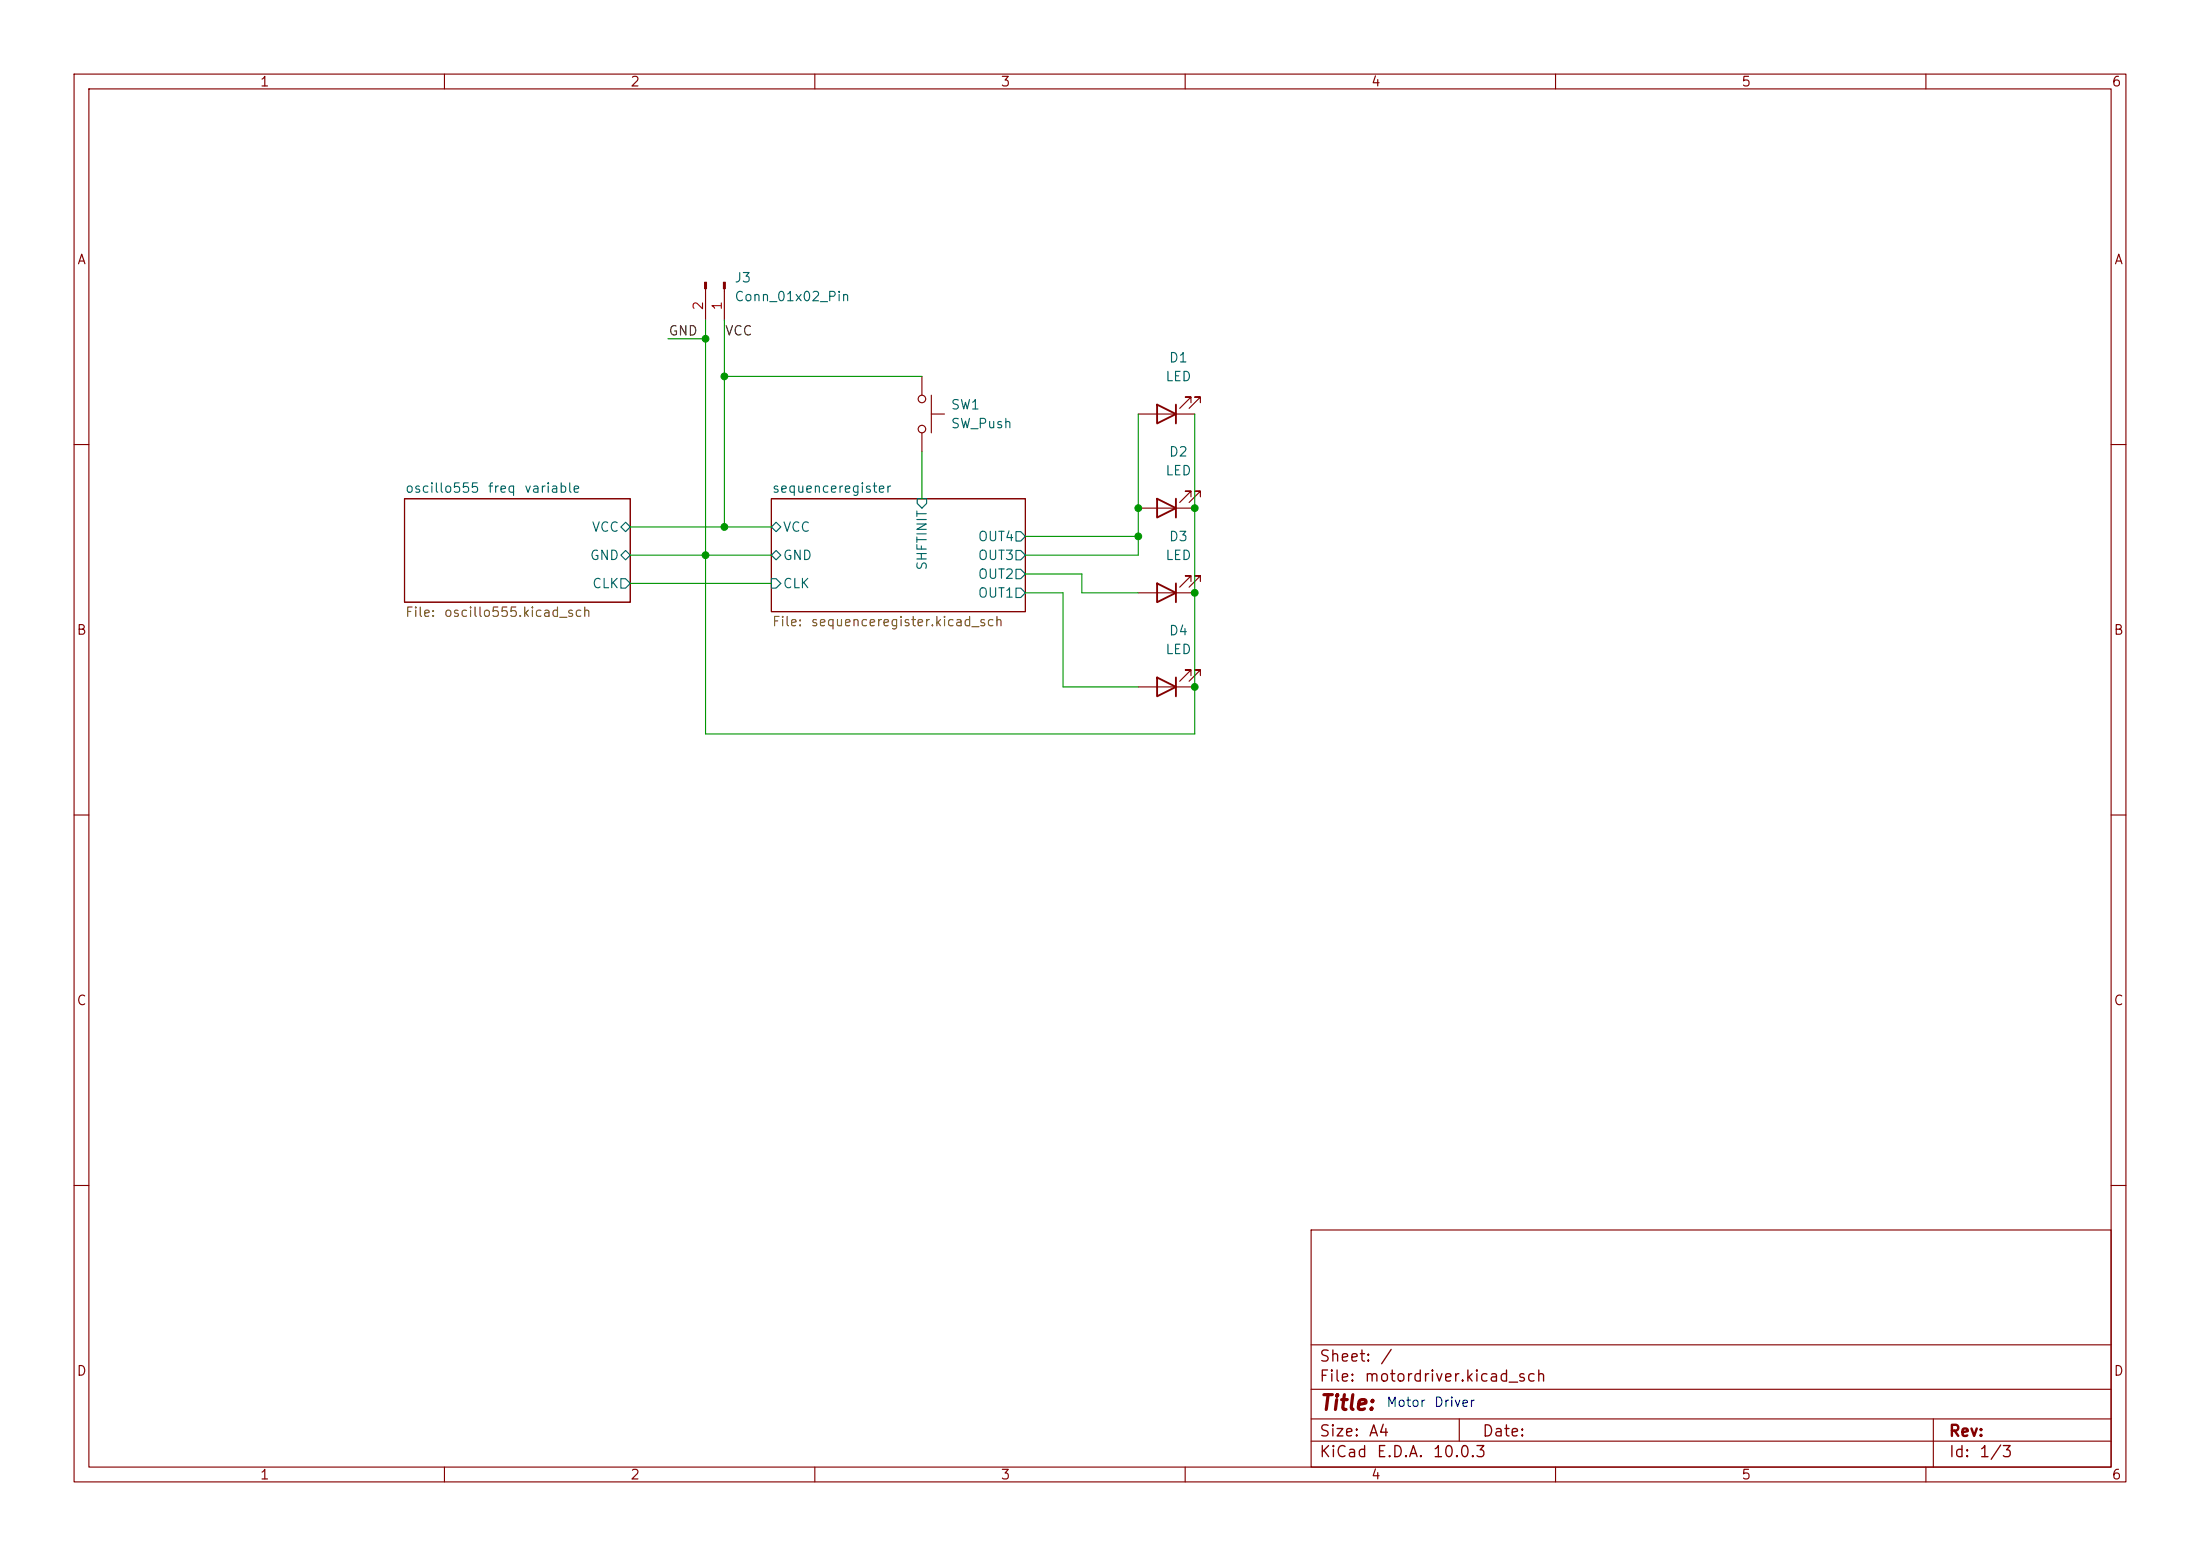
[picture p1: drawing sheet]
(kicad_sch
 (version 20260306)
 (generator "eeschema")
 (generator_version "10.0")
 (paper "A4")
 (lib_symbols
  (symbol "Connector:Conn_01x02_Pin"
   (pin_names
    (offset 1.016) (hide yes)) (exclude_from_sim no) (in_bom yes) (on_board yes)
   (in_pos_files yes)
   (duplicate_pin_numbers_are_jumpers no)
   (property "Reference" "J" (at 0 2.54 0) (show_name no) (do_not_autoplace no) (effects (font (size 1.27 1.27))))
   (property "Value" "Conn_01x02_Pin" (at 0 -5.08 0) (show_name no) (do_not_autoplace no) (effects (font (size 1.27 1.27))))
   (property "Footprint" "" (at 0 0 0) (show_name no) (do_not_autoplace no) (hide yes) (effects (font (size 1.27 1.27))))
   (property "Datasheet" "" (at 0 0 0) (show_name no) (do_not_autoplace no) (hide yes) (effects (font (size 1.27 1.27))))
   (property "Description" "Generic connector, single row, 01x02, script generated" (at 0 0 0) (show_name no) (do_not_autoplace no) (hide yes) (effects (font (size 1.27 1.27))))
   (property "ki_locked" "" (at 0 0 0) (show_name no) (do_not_autoplace no) (effects (font (size 1.27 1.27))))
   (symbol "Conn_01x02_Pin_1_1"
    (rectangle (start 0.8636 0.127) (end 0 -0.127) (stroke (width 0.1524) (type default)) (fill (type outline)))
    (rectangle (start 0.8636 -2.413) (end 0 -2.667) (stroke (width 0.1524) (type default)) (fill (type outline)))
    (polyline (pts (xy 1.27 0) (xy 0.8636 0)) (stroke (width 0.1524) (type default)) (fill (type none)))
    (polyline (pts (xy 1.27 -2.54) (xy 0.8636 -2.54)) (stroke (width 0.1524) (type default)) (fill (type none)))
    (pin passive line (at 5.08 0 180) (length 3.81) (name "Pin_1" (effects (font (size 1.27 1.27)))) (number "1" (effects (font (size 1.27 1.27)))))
    (pin passive line (at 5.08 -2.54 180) (length 3.81) (name "Pin_2" (effects (font (size 1.27 1.27)))) (number "2" (effects (font (size 1.27 1.27))))))
   (embedded_fonts no))
  (symbol "Device:LED"
   (pin_numbers (hide yes))
   (pin_names
    (offset 1.016) (hide yes)) (exclude_from_sim no) (in_bom yes) (on_board yes)
   (in_pos_files yes)
   (duplicate_pin_numbers_are_jumpers no)
   (property "Reference" "D" (at 0 2.54 0) (show_name no) (do_not_autoplace no) (effects (font (size 1.27 1.27))))
   (property "Value" "LED" (at 0 -2.54 0) (show_name no) (do_not_autoplace no) (effects (font (size 1.27 1.27))))
   (property "Footprint" "" (at 0 0 0) (show_name no) (do_not_autoplace no) (hide yes) (effects (font (size 1.27 1.27))))
   (property "Datasheet" "" (at 0 0 0) (show_name no) (do_not_autoplace no) (hide yes) (effects (font (size 1.27 1.27))))
   (property "Description" "Light emitting diode" (at 0 0 0) (show_name no) (do_not_autoplace no) (hide yes) (effects (font (size 1.27 1.27))))
   (property "Sim.Pins" "1=K 2=A" (at 0 0 0) (show_name no) (do_not_autoplace no) (hide yes) (effects (font (size 1.27 1.27))))
   (symbol "LED_0_1"
    (polyline (pts (xy -3.048 -0.762) (xy -4.572 -2.286) (xy -3.81 -2.286) (xy -4.572 -2.286) (xy -4.572 -1.524)) (stroke (width 0) (type default)) (fill (type none)))
    (polyline (pts (xy -1.778 -0.762) (xy -3.302 -2.286) (xy -2.54 -2.286) (xy -3.302 -2.286) (xy -3.302 -1.524)) (stroke (width 0) (type default)) (fill (type none)))
    (polyline (pts (xy -1.27 0) (xy 1.27 0)) (stroke (width 0) (type default)) (fill (type none)))
    (polyline (pts (xy -1.27 -1.27) (xy -1.27 1.27)) (stroke (width 0.254) (type default)) (fill (type none)))
    (polyline (pts (xy 1.27 -1.27) (xy 1.27 1.27) (xy -1.27 0) (xy 1.27 -1.27)) (stroke (width 0.254) (type default)) (fill (type none))))
   (symbol "LED_1_1"
    (pin passive line (at -3.81 0 0) (length 2.54) (name "K" (effects (font (size 1.27 1.27)))) (number "1" (effects (font (size 1.27 1.27)))))
    (pin passive line (at 3.81 0 180) (length 2.54) (name "A" (effects (font (size 1.27 1.27)))) (number "2" (effects (font (size 1.27 1.27))))))
   (embedded_fonts no))
  (symbol "Switch:SW_Push"
   (pin_numbers (hide yes))
   (pin_names
    (offset 1.016) (hide yes)) (exclude_from_sim no) (in_bom yes) (on_board yes)
   (in_pos_files yes)
   (duplicate_pin_numbers_are_jumpers no)
   (property "Reference" "SW" (at 1.27 2.54 0) (show_name no) (do_not_autoplace no) (effects (font (size 1.27 1.27)) (justify left)))
   (property "Value" "SW_Push" (at 0 -1.524 0) (show_name no) (do_not_autoplace no) (effects (font (size 1.27 1.27))))
   (property "Footprint" "" (at 0 5.08 0) (show_name no) (do_not_autoplace no) (hide yes) (effects (font (size 1.27 1.27))))
   (property "Datasheet" "" (at 0 5.08 0) (show_name no) (do_not_autoplace no) (hide yes) (effects (font (size 1.27 1.27))))
   (property "Description" "Push button switch, generic, two pins" (at 0 0 0) (show_name no) (do_not_autoplace no) (hide yes) (effects (font (size 1.27 1.27))))
   (symbol "SW_Push_0_1"
    (circle (center -2.032 0) (radius 0.508) (stroke (width 0) (type default)) (fill (type none)))
    (polyline (pts (xy 0 1.27) (xy 0 3.048)) (stroke (width 0) (type default)) (fill (type none)))
    (circle (center 2.032 0) (radius 0.508) (stroke (width 0) (type default)) (fill (type none)))
    (polyline (pts (xy 2.54 1.27) (xy -2.54 1.27)) (stroke (width 0) (type default)) (fill (type none)))
    (pin passive line (at -5.08 0 0) (length 2.54) (name "1" (effects (font (size 1.27 1.27)))) (number "1" (effects (font (size 1.27 1.27)))))
    (pin passive line (at 5.08 0 180) (length 2.54) (name "2" (effects (font (size 1.27 1.27)))) (number "2" (effects (font (size 1.27 1.27))))))
   (embedded_fonts no)))
 (text "Motor Driver\n"
  (exclude_from_sim no)
  (at 193.04 189.484 0)
  (effects (font (size 1.27 1.27))))
 (junction
  (at 95.25 45.72)
  (diameter 0)
  (color 0 0 0 0))
 (junction
  (at 153.67 68.58)
  (diameter 0)
  (color 0 0 0 0))
 (junction
  (at 161.29 92.71)
  (diameter 0)
  (color 0 0 0 0))
 (junction
  (at 95.25 74.93)
  (diameter 0)
  (color 0 0 0 0))
 (junction
  (at 97.79 71.12)
  (diameter 0)
  (color 0 0 0 0))
 (junction
  (at 153.67 72.39)
  (diameter 0)
  (color 0 0 0 0))
 (junction
  (at 161.29 68.58)
  (diameter 0)
  (color 0 0 0 0))
 (junction
  (at 161.29 80.01)
  (diameter 0)
  (color 0 0 0 0))
 (junction
  (at 97.79 50.8)
  (diameter 0)
  (color 0 0 0 0))
 (wire
  (pts (xy 161.29 68.58) (xy 161.29 80.01))
  (stroke (width 0) (type default)))
 (wire
  (pts (xy 124.46 60.96) (xy 124.46 67.31))
  (stroke (width 0) (type default)))
 (wire
  (pts (xy 153.67 68.58) (xy 153.67 72.39))
  (stroke (width 0) (type default)))
 (wire
  (pts (xy 146.05 80.01) (xy 146.05 77.47))
  (stroke (width 0) (type default)))
 (wire
  (pts (xy 95.25 43.18) (xy 95.25 45.72))
  (stroke (width 0) (type default)))
 (wire
  (pts (xy 124.46 50.8) (xy 97.79 50.8))
  (stroke (width 0) (type default)))
 (wire
  (pts (xy 97.79 43.18) (xy 97.79 50.8))
  (stroke (width 0) (type default)))
 (wire
  (pts (xy 138.43 80.01) (xy 143.51 80.01))
  (stroke (width 0) (type default)))
 (wire
  (pts (xy 97.79 50.8) (xy 97.79 71.12))
  (stroke (width 0) (type default)))
 (wire
  (pts (xy 153.67 72.39) (xy 153.67 74.93))
  (stroke (width 0) (type default)))
 (wire
  (pts (xy 97.79 71.12) (xy 104.14 71.12))
  (stroke (width 0) (type default)))
 (wire
  (pts (xy 153.67 80.01) (xy 146.05 80.01))
  (stroke (width 0) (type default)))
 (wire
  (pts (xy 85.09 74.93) (xy 95.25 74.93))
  (stroke (width 0) (type default)))
 (wire
  (pts (xy 161.29 80.01) (xy 161.29 92.71))
  (stroke (width 0) (type default)))
 (wire
  (pts (xy 143.51 80.01) (xy 143.51 92.71))
  (stroke (width 0) (type default)))
 (wire
  (pts (xy 95.25 45.72) (xy 95.25 74.93))
  (stroke (width 0) (type default)))
 (wire
  (pts (xy 161.29 55.88) (xy 161.29 68.58))
  (stroke (width 0) (type default)))
 (wire
  (pts (xy 85.09 78.74) (xy 104.14 78.74))
  (stroke (width 0) (type default)))
 (wire
  (pts (xy 90.17 45.72) (xy 95.25 45.72))
  (stroke (width 0) (type default)))
 (wire
  (pts (xy 153.67 72.39) (xy 138.43 72.39))
  (stroke (width 0) (type default)))
 (wire
  (pts (xy 95.25 74.93) (xy 104.14 74.93))
  (stroke (width 0) (type default)))
 (wire
  (pts (xy 153.67 55.88) (xy 153.67 68.58))
  (stroke (width 0) (type default)))
 (wire
  (pts (xy 85.09 71.12) (xy 97.79 71.12))
  (stroke (width 0) (type default)))
 (wire
  (pts (xy 161.29 99.06) (xy 161.29 92.71))
  (stroke (width 0) (type default)))
 (wire
  (pts (xy 143.51 92.71) (xy 153.67 92.71))
  (stroke (width 0) (type default)))
 (wire
  (pts (xy 95.25 74.93) (xy 95.25 99.06))
  (stroke (width 0) (type default)))
 (wire
  (pts (xy 146.05 77.47) (xy 138.43 77.47))
  (stroke (width 0) (type default)))
 (wire
  (pts (xy 95.25 99.06) (xy 161.29 99.06))
  (stroke (width 0) (type default)))
 (wire
  (pts (xy 153.67 74.93) (xy 138.43 74.93))
  (stroke (width 0) (type default)))
 (label "VCC"
  (at 97.79 45.72 0)
  (effects (font (size 1.27 1.27)) (justify left bottom)))
 (label "GND"
  (at 90.17 45.72 0)
  (effects (font (size 1.27 1.27)) (justify left bottom)))
 (symbol
  (lib_id "Device:LED")
  (at 157.48 80.01 180)
  (unit 1)
  (body_style 1)
  (exclude_from_sim no)
  (in_bom yes)
  (on_board yes)
  (in_pos_files yes)
  (dnp no)
  (fields_autoplaced yes)
  (property "Reference" "D3" (at 159.0675 72.39 0) (show_name no) (do_not_autoplace no) (effects (font (size 1.27 1.27))))
  (property "Value" "LED" (at 159.0675 74.93 0) (show_name no) (do_not_autoplace no) (effects (font (size 1.27 1.27))))
  (property "Footprint" "LED_THT:LED_D5.0mm" (at 157.48 80.01 0) (hide yes) (show_name no) (do_not_autoplace no) (effects (font (size 1.27 1.27))))
  (property "Datasheet" "" (at 157.48 80.01 0) (hide yes) (show_name no) (do_not_autoplace no) (effects (font (size 1.27 1.27))))
  (property "Description" "Light emitting diode" (at 157.48 80.01 0) (hide yes) (show_name no) (do_not_autoplace no) (effects (font (size 1.27 1.27))))
  (property "Sim.Pins" "1=K 2=A" (at 157.48 80.01 0) (hide yes) (show_name no) (do_not_autoplace no) (effects (font (size 1.27 1.27))))
  (pin "2")
  (pin "1"))
 (symbol
  (lib_id "Device:LED")
  (at 157.48 92.71 180)
  (unit 1)
  (body_style 1)
  (exclude_from_sim no)
  (in_bom yes)
  (on_board yes)
  (in_pos_files yes)
  (dnp no)
  (fields_autoplaced yes)
  (property "Reference" "D4" (at 159.0675 85.09 0) (show_name no) (do_not_autoplace no) (effects (font (size 1.27 1.27))))
  (property "Value" "LED" (at 159.0675 87.63 0) (show_name no) (do_not_autoplace no) (effects (font (size 1.27 1.27))))
  (property "Footprint" "LED_THT:LED_D5.0mm" (at 157.48 92.71 0) (hide yes) (show_name no) (do_not_autoplace no) (effects (font (size 1.27 1.27))))
  (property "Datasheet" "" (at 157.48 92.71 0) (hide yes) (show_name no) (do_not_autoplace no) (effects (font (size 1.27 1.27))))
  (property "Description" "Light emitting diode" (at 157.48 92.71 0) (hide yes) (show_name no) (do_not_autoplace no) (effects (font (size 1.27 1.27))))
  (property "Sim.Pins" "1=K 2=A" (at 157.48 92.71 0) (hide yes) (show_name no) (do_not_autoplace no) (effects (font (size 1.27 1.27))))
  (pin "2")
  (pin "1"))
 (symbol
  (lib_id "Switch:SW_Push")
  (at 124.46 55.88 270)
  (unit 1)
  (body_style 1)
  (exclude_from_sim no)
  (in_bom yes)
  (on_board yes)
  (in_pos_files yes)
  (dnp no)
  (fields_autoplaced yes)
  (property "Reference" "SW1" (at 128.27 54.6099 90) (show_name no) (do_not_autoplace no) (effects (font (size 1.27 1.27)) (justify left)))
  (property "Value" "SW_Push" (at 128.27 57.1499 90) (show_name no) (do_not_autoplace no) (effects (font (size 1.27 1.27)) (justify left)))
  (property "Footprint" "Button_Switch_THT:SW_PUSH-12mm" (at 129.54 55.88 0) (hide yes) (show_name no) (do_not_autoplace no) (effects (font (size 1.27 1.27))))
  (property "Datasheet" "" (at 129.54 55.88 0) (hide yes) (show_name no) (do_not_autoplace no) (effects (font (size 1.27 1.27))))
  (property "Description" "Push button switch, generic, two pins" (at 124.46 55.88 0) (hide yes) (show_name no) (do_not_autoplace no) (effects (font (size 1.27 1.27))))
  (pin "1")
  (pin "2"))
 (symbol
  (lib_id "Device:LED")
  (at 157.48 68.58 180)
  (unit 1)
  (body_style 1)
  (exclude_from_sim no)
  (in_bom yes)
  (on_board yes)
  (in_pos_files yes)
  (dnp no)
  (fields_autoplaced yes)
  (property "Reference" "D2" (at 159.0675 60.96 0) (show_name no) (do_not_autoplace no) (effects (font (size 1.27 1.27))))
  (property "Value" "LED" (at 159.0675 63.5 0) (show_name no) (do_not_autoplace no) (effects (font (size 1.27 1.27))))
  (property "Footprint" "LED_THT:LED_D5.0mm" (at 157.48 68.58 0) (hide yes) (show_name no) (do_not_autoplace no) (effects (font (size 1.27 1.27))))
  (property "Datasheet" "" (at 157.48 68.58 0) (hide yes) (show_name no) (do_not_autoplace no) (effects (font (size 1.27 1.27))))
  (property "Description" "Light emitting diode" (at 157.48 68.58 0) (hide yes) (show_name no) (do_not_autoplace no) (effects (font (size 1.27 1.27))))
  (property "Sim.Pins" "1=K 2=A" (at 157.48 68.58 0) (hide yes) (show_name no) (do_not_autoplace no) (effects (font (size 1.27 1.27))))
  (pin "2")
  (pin "1"))
 (symbol
  (lib_id "Device:LED")
  (at 157.48 55.88 180)
  (unit 1)
  (body_style 1)
  (exclude_from_sim no)
  (in_bom yes)
  (on_board yes)
  (in_pos_files yes)
  (dnp no)
  (fields_autoplaced yes)
  (property "Reference" "D1" (at 159.0675 48.26 0) (show_name no) (do_not_autoplace no) (effects (font (size 1.27 1.27))))
  (property "Value" "LED" (at 159.0675 50.8 0) (show_name no) (do_not_autoplace no) (effects (font (size 1.27 1.27))))
  (property "Footprint" "LED_THT:LED_D5.0mm" (at 157.48 55.88 0) (hide yes) (show_name no) (do_not_autoplace no) (effects (font (size 1.27 1.27))))
  (property "Datasheet" "" (at 157.48 55.88 0) (hide yes) (show_name no) (do_not_autoplace no) (effects (font (size 1.27 1.27))))
  (property "Description" "Light emitting diode" (at 157.48 55.88 0) (hide yes) (show_name no) (do_not_autoplace no) (effects (font (size 1.27 1.27))))
  (property "Sim.Pins" "1=K 2=A" (at 157.48 55.88 0) (hide yes) (show_name no) (do_not_autoplace no) (effects (font (size 1.27 1.27))))
  (pin "1")
  (pin "2"))
 (symbol
  (lib_id "Connector:Conn_01x02_Pin")
  (at 97.79 38.1 270)
  (unit 1)
  (body_style 1)
  (exclude_from_sim no)
  (in_bom yes)
  (on_board yes)
  (in_pos_files yes)
  (dnp no)
  (fields_autoplaced yes)
  (property "Reference" "J3" (at 99.06 37.4649 90) (show_name no) (do_not_autoplace no) (effects (font (size 1.27 1.27)) (justify left)))
  (property "Value" "Conn_01x02_Pin" (at 99.06 40.0049 90) (show_name no) (do_not_autoplace no) (effects (font (size 1.27 1.27)) (justify left)))
  (property "Footprint" "Connector_PinHeader_1.00mm:PinHeader_1x02_P1.00mm_Vertical" (at 97.79 38.1 0) (hide yes) (show_name no) (do_not_autoplace no) (effects (font (size 1.27 1.27))))
  (property "Datasheet" "" (at 97.79 38.1 0) (hide yes) (show_name no) (do_not_autoplace no) (effects (font (size 1.27 1.27))))
  (property "Description" "Generic connector, single row, 01x02, script generated" (at 97.79 38.1 0) (hide yes) (show_name no) (do_not_autoplace no) (effects (font (size 1.27 1.27))))
  (pin "1")
  (pin "2"))
 (sheet
  (at 54.61 67.31)
  (size 30.48 13.97)
  (exclude_from_sim no)
  (in_bom yes)
  (on_board yes)
  (dnp no)
  (fields_autoplaced yes)
  (stroke (width 0.1524) (type solid))
  (fill (color 0 0 0 0))
  (property "Sheetname" "oscillo555 freq variable" (at 54.61 66.5984 0) (show_name no) (do_not_autoplace no) (effects (font (size 1.27 1.27)) (justify left bottom)))
  (property "Sheetfile" "oscillo555.kicad_sch" (at 54.61 81.8646 0) (show_name no) (do_not_autoplace no) (effects (font (size 1.27 1.27)) (justify left top)))
  (pin "VCC" bidirectional (at 85.09 71.12 0) (effects (font (size 1.27 1.27)) (justify right)))
  (pin "GND" bidirectional (at 85.09 74.93 0) (effects (font (size 1.27 1.27)) (justify right)))
  (pin "CLK" output (at 85.09 78.74 0) (effects (font (size 1.27 1.27)) (justify right))))
 (sheet
  (at 104.14 67.31)
  (size 34.29 15.24)
  (exclude_from_sim no)
  (in_bom yes)
  (on_board yes)
  (dnp no)
  (fields_autoplaced yes)
  (stroke (width 0.1524) (type solid))
  (fill (color 0 0 0 0))
  (property "Sheetname" "sequenceregister" (at 104.14 66.5984 0) (show_name no) (do_not_autoplace no) (effects (font (size 1.27 1.27)) (justify left bottom)))
  (property "Sheetfile" "sequenceregister.kicad_sch" (at 104.14 83.1346 0) (show_name no) (do_not_autoplace no) (effects (font (size 1.27 1.27)) (justify left top)))
  (pin "OUT4" output (at 138.43 72.39 0) (effects (font (size 1.27 1.27)) (justify right)))
  (pin "OUT3" output (at 138.43 74.93 0) (effects (font (size 1.27 1.27)) (justify right)))
  (pin "OUT2" output (at 138.43 77.47 0) (effects (font (size 1.27 1.27)) (justify right)))
  (pin "OUT1" output (at 138.43 80.01 0) (effects (font (size 1.27 1.27)) (justify right)))
  (pin "GND" bidirectional (at 104.14 74.93 180) (effects (font (size 1.27 1.27)) (justify left)))
  (pin "CLK" input (at 104.14 78.74 180) (effects (font (size 1.27 1.27)) (justify left)))
  (pin "VCC" bidirectional (at 104.14 71.12 180) (effects (font (size 1.27 1.27)) (justify left)))
  (pin "SHFTINIT" input (at 124.46 67.31 90) (effects (font (size 1.27 1.27)) (justify right))))
 (sheet_instances
  (path ""
   (page "1")))
 (embedded_fonts no))
